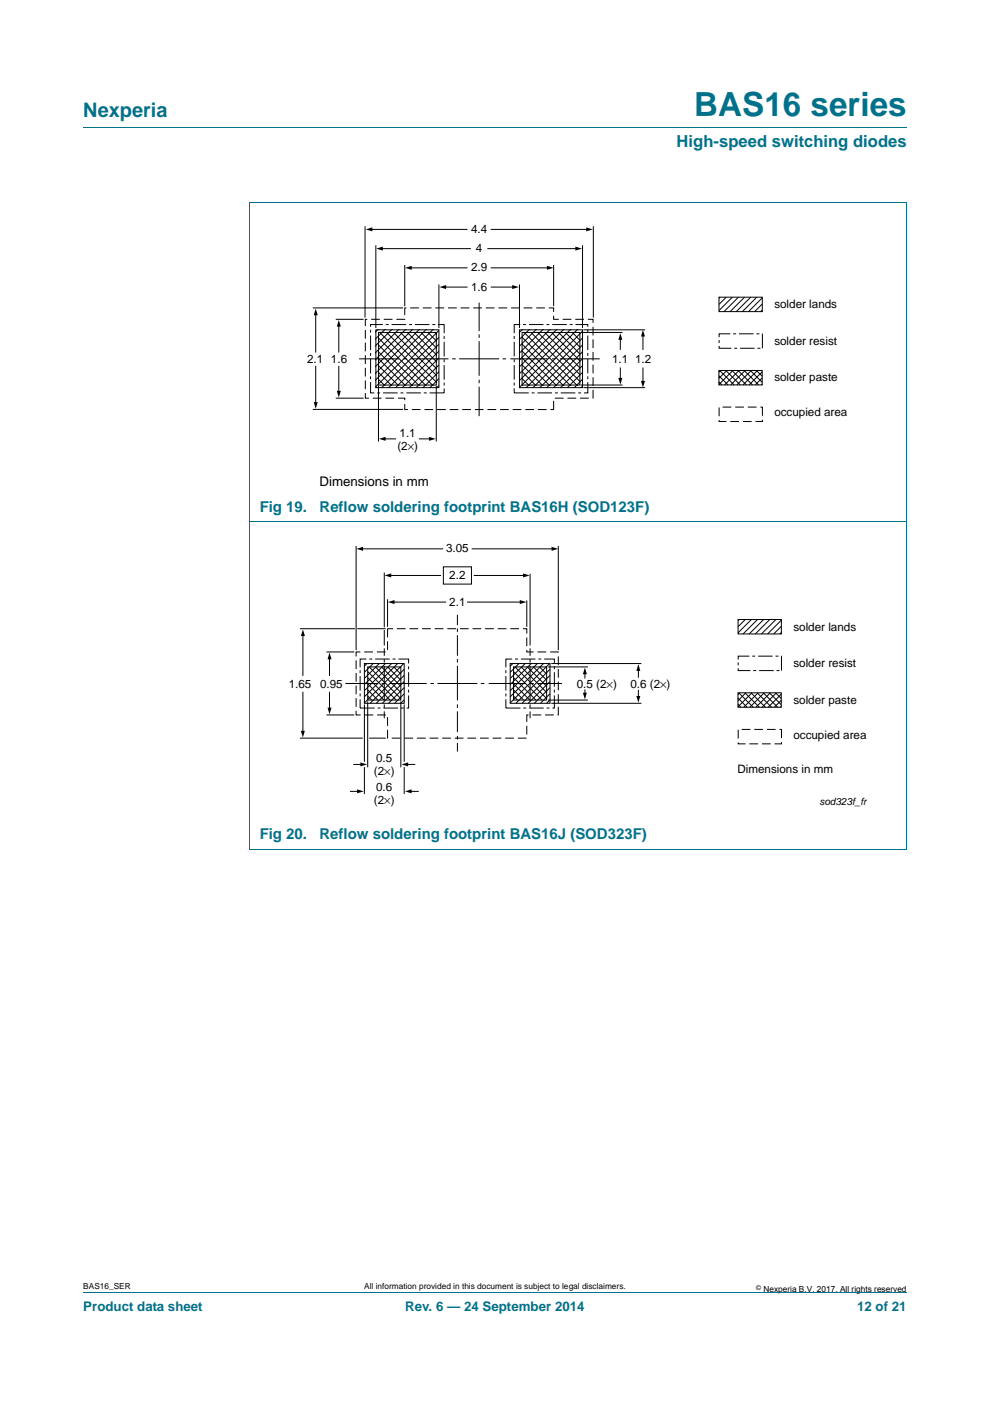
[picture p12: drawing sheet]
<svg xmlns="http://www.w3.org/2000/svg" width="210mm" height="297mm" viewBox="0 0 210 297" stroke-linecap="round" stroke-linejoin="round" font-family="sans-serif">
<path d="M17.7 27h174.6M52.9 42.9h139.4v137.2h-139.4M53 42.9v137.2M52.9 110.6h139.4M17.7 273.9h174.6" fill="none" stroke="#00718a" stroke-width=".21"/>
<g fill="none" stroke="#000" stroke-width=".21">
<path d="M77.4 48v19.3M78.7 48.6h20.4M79.7 52v17.6M80.9 52.7h18.9M85.8 56.2v8.7M87 56.8h12.1M103.5 52.7h18.8M104.2 56.8h12.1M104.2 48.6h20.5M117.4 56.2v8.7M123.6 52v17.6M125.8 48v19.3"/>
<path d="M66.3 65.3h19.2M67 66.6v8M67 77.7v7.8M71.2 67.7h5.9M71.9 69v5.6M71.9 77.7v5.4M76.2 76.1h8.4M79.7 69.9h13.4v12.3h-13.4zM80.2 69.9l-.5 .5M80.2 78.9l2.8 2.8M80.2 77.5l4.3 4.2M80.2 76l5.7 5.7"/>
<path d="M80.2 74.6l7.2 7.1M80.2 73.1l8.6 8.6M80.2 71.6l10.1 10.1M80.3 70.5h12.2v11.1h-12.2zM80.5 70.4l11.2 11.3M81.6 69.9l-1.9 1.9M82 70.4l10.6 10.7M83.1 69.9l-3.4 3.4M83.4 70.4l9.2 9.2M84.6 69.9l-4.9 4.8M84.9 70.4l7.7 7.8M85.6 76.1h.7"/>
<path d="M86 69.9l-6.3 6.3M86.3 70.4l6.3 6.3M87.2 76.1h7.9M87.5 69.9l-7.8 7.8M87.8 70.4l4.8 4.8M88.9 69.9l-9.2 9.2M89.2 70.4l3.4 3.4M90.4 69.9l-10.7 10.7M90.7 70.4l1.9 1.9M91.8 69.9l-12.1 12.1M92.2 70.4l.4 .5M93.1 60.3v9.3"/>
<path d="M93.1 72.9l-9.3 9.3M93.1 71.5l-10.7 10.7M93.1 70l-12.2 12.2M93.1 74.4l-7.8 7.8M93.1 75.9l-6.3 6.3M93.1 78.8l-3.4 3.4M93.1 77.3l-4.9 4.9M94.3 60.9h4.8M95.9 76.1h.8M97.4 76.1h8.5M101.6 64.2v6M101.6 70.9v.7"/>
<path d="M101.6 72.3v7.4M104.2 60.9h4.7M106.6 76.1h.7M108.3 76.1h7.9M110.2 69.9h13.4v12.3h-13.4zM110.2 60.3v9.3M110.7 78.8l2.9 2.9M110.7 77.3l4.4 4.4M110.7 75.9l5.8 5.8M110.7 72.9l8.7 8.8M110.7 74.4l2.9 2.9M110.7 71.5l2.9 2.9"/>
<path d="M110.7 70.5h12.3v11.1h-12.3zM110.8 69.9l-.7 .6M111.1 70.4l11.2 11.3M112.3 69.9l-2.2 2.1M112.6 70.4l1 1M113.6 77.3l4.4 4.4M113.6 74.4l7.3 7.3M113.6 71.4l9.4 9.5M113.6 77.3l-3.5 3.4M113.6 71.4l-3.5 3.5M113.6 74.4l-3.5 3.4M113.7 69.9l-3.6 3.5"/>
<path d="M114 70.4l9 9.1M115.2 69.9l-1.6 1.5M115.5 70.4l7.5 7.6M116.6 69.9l-6.5 6.5M116.9 70.4l5.4 5.4M117.1 76.1h.7M118.1 69.9l-4.5 4.5M118.4 70.4l4.6 4.7M118.7 76.1h8.5M119.5 69.9l-9.4 9.4M119.9 70.4l2.4 2.5M121 69.9l-7.4 7.4"/>
<path d="M121.3 70.4l1.7 1.8M122.3 75.8l.7 .8M122.3 72.9l.7 .7M122.3 72.9l-8.7 8.8M122.3 75.8l-6.4 6.4M122.4 69.9l-12.3 12.3M122.8 70.4l.2 .3M123.2 70.5h8.8M123.6 70.2l-12.1 12M123.6 77.5l-4.8 4.7M123.6 76l-6.2 6.2M123.6 74.5l-1.3 1.3"/>
<path d="M123.6 73.1l-9.2 9.1M123.6 71.6l-1.3 1.3M123.6 78.9l-3.3 3.3M123.7 69.9h13.1M131.6 71.8v2.3M131.6 78v2.4M136.4 71.1v3M136.4 78v3M152.5 79.7l1.9 1.9M152.5 78.6h9.2v3h-9.2zM152.5 63h9.2v3.1h-9.2zM152.7 78.6l3 3"/>
<path d="M152.7 63l-.2 .2M152.9 78.6l-.4 .3M154 78.6l3 3M154 63l-1.5 1.5M154.1 78.6l-1.6 1.6M155.3 78.6l3 3M155.3 63l-2.8 2.8M155.4 78.6l-2.9 2.9M156.5 78.6l3.1 3M156.6 63l-3 3.1M156.7 78.6l-3 3M157.8 78.6l3.1 3"/>
<path d="M157.9 63l-3 3.1M158 78.6l-3 3M159.1 78.6l2.6 2.5M159.2 63l-3 3.1M159.3 78.6l-3 3M160.4 78.6l1.3 1.2M160.5 63l-3 3.1M160.6 78.6l-3 3M161.7 78.8l-2.8 2.8M161.7 65.7l-.3 .4M161.7 64.4l-1.6 1.7M161.7 63.1l-2.9 3"/>
<path d="M66.3 86.8h19.2M71.2 84.4h5.9M80.2 80.4l1.3 1.3M80.3 81.8v11.8M81.5 93.1h2.4M89 93.1h2.3M92.5 81.8v11.8M93.1 81.7l-.5 .5M93.1 80.2l-2 2M101.6 80.5v.7M101.6 82v6.2M110.7 81.7h.1"/>
<path d="M110.7 80.2l1.5 1.5M113.6 81.7l-.6 .5M122.3 81.7h.1M123.2 81.6h8.8M123.6 80.4l-1.9 1.8M123.6 81.8l-.4 .4M123.7 82.2h13.1M152.5 81l.6 .6M161.7 81.4l-.2 .2M161.7 80.1l-1.5 1.5M75.5 115.8v22M76.7 116.4h17.2"/>
<path d="M100.2 116.4h17.1M118.4 115.8v22M63.6 133.3h11.7M64.2 134.6v8.6M69.3 138.2h5.8M69.9 139.5v3.7M75.8 133.3h6M81.5 121.4v11.6M81.5 133.6v3.3M81.5 137.5v1.6M81.5 139.7v.8M82.2 127v5.9"/>
<path d="M82.7 122h10.7M83.4 127.7h11.1M94 120.2h6v3.6h-6zM97 130.4v2.1M97 133.2v.8M97 134.7v4.3M97 139.7v.8M99.2 127.7h11.3M100.6 122h10.6M111.7 127.3v5.6M112.4 121.7v15.2M112.4 137.5v1.6"/>
<path d="M112.4 139.7v.8M156.5 131.3h9.2v3.1h-9.2zM156.8 131.3l-.3 .3M158.1 131.3l-1.6 1.6M159.4 131.3l-2.9 2.9M160.7 131.3l-3.1 3.1M162 131.3l-3.1 3.1M163.3 131.3l-3.1 3.1M164.6 131.3l-3.1 3.1M165.7 131.5l-2.9 2.9M165.7 132.8l-1.6 1.6M165.7 134.1l-.3 .3"/>
<path d="M63.6 156.5h13.4M64.2 146.8v8.4M69.3 151.6h5.8M69.9 146.8v3.5M73.3 144.9h6.9M77.3 140.7h8.4v8.4h-8.4zM77.3 149.4v12.1M77.8 140.7l-.5 .5M78 142.4l6 6M78 143.7l4.7 4.7M78 145l3.4 3.4M78 146.3l2.1 2.1"/>
<path d="M78 147.6l.8 .8M78 141.4h7v7h-7zM78 148.7v14M78.3 156.5h3.5M78.3 141.4l6.7 6.7M79.1 140.7l-1.8 1.8M79.6 141.4l5.4 5.4M80.4 140.7l-3.1 3.1M80.9 141.4l4.1 4.1M81 144.9h.7M81.5 141.2v7.3M81.5 149.4v.7"/>
<path d="M81.5 150.8v1.5M81.7 140.7l-4.4 4.4M82.2 141.4l2.8 2.8M82.6 144.9h7.9M83 140.7l-5.7 5.7M83.5 141.4l1.5 1.5M84.3 140.7l-7 7M84.8 141.4l.2 .2M85 148.7v14M85.6 140.7l-8.3 8.3M85.7 147.1l-2 2M85.7 145.8l-3.3 3.3"/>
<path d="M85.7 144.5l-4.6 4.6M85.7 143.2l-5.9 5.9M85.7 141.9l-7.2 7.2M85.7 148.4l-.7 .7M85.7 149.4v12.1M91.3 144.9h.7M92.8 144.9h8.5M97 141.2v7.3M97 150.8v4.4M97 149.3v.8M97 156.1v.7M97 157.5v1.8"/>
<path d="M102 144.9h.7M103.6 144.9h8M108.2 140.7h8.5v8.4h-8.5zM108.8 140.7l-.6 .5M108.9 142.4l6.1 6M108.9 145l3.5 3.4M108.9 146.3l2.2 2.1M108.9 141.4h7v7h-7zM108.9 143.7l4.8 4.7M108.9 147.6l.9 .8M109.2 141.4l6.7 6.7M110.1 140.7l-1.9 1.8"/>
<path d="M110.5 141.4l5.4 5.4M111.4 140.7l-3.2 3.1M111.8 141.4l4.1 4.1M112.4 141.2v7.3M112.4 149.4v.7M112.4 150.8v1.5M112.5 144.9h.7M112.7 140.7l-4.5 4.4M113.1 141.4l2.8 2.8M114 140.7l-5.8 5.7M114.1 144.9h5.1M114.4 141.4l1.5 1.5"/>
<path d="M115.3 140.7l-7.1 7M115.7 141.4l.2 .2M116.2 141.4h8.5M116.2 148.4h8.5M116.6 140.7l-8.4 8.3M116.7 147.1l-2.1 2M116.7 145.8l-3.4 3.3M116.7 144.5l-4.7 4.6M116.7 143.2l-6 5.9M116.7 141.9l-7.3 7.2M116.7 148.4l-.8 .7M116.9 140.7h19.1"/>
<path d="M116.9 149.1h19.1M124.1 142.7v1M124.1 146.3v.9M135.4 142v1.6M135.4 146.4v1.4M156.5 148l2 2M156.5 149.3l.7 .7M156.5 146.9h9.2v3.1h-9.2zM156.7 146.9l3.1 3.1M156.9 146.9l-.4 .4M158 146.9l3.1 3.1M158.2 146.9l-1.7 1.7"/>
<path d="M159.3 146.9l3.1 3.1M159.5 146.9l-3 3M160.6 146.9l3.1 3.1M160.8 146.9l-3.1 3.1M161.9 146.9l3.1 3.1M162.1 146.9l-3.1 3.1M163.2 146.9l2.5 2.5M163.4 146.9l-3.1 3.1M164.5 146.9l1.2 1.2M164.7 146.9l-3.1 3.1M165.7 149.8l-.2 .2M165.7 148.5l-1.5 1.5"/>
<path d="M165.7 147.2l-2.8 2.8M74.3 167.8h1.7M75 162.1h1.7M77.3 162.6v5.7M85.7 162.6v5.7M86.3 162.1h1.7M87 167.8h1.7"/>
</g>
<g fill="#000">
<path d="M77.6 48.6l1.4-.4v.9zM79.8 52.7l1.4-.4v.8zM85.9 56.8l1.4-.4v.8zM116 56.4l1.4 .4-1.4 .4zM122 52.3l1.4 .4-1.4 .4zM124.3 48.2l1.4 .4-1.4 .5zM67 65.4l.4 1.4h-.9zM71.9 67.8l.4 1.5h-.9zM93.2 60.9l1.4-.5v.9zM108.6 60.4l1.4 .5-1.4 .4zM131.6 70.6l.4 1.5h-.8zM136.4 69.9l.4 1.4h-.8z"/>
<path d="M66.5 85.3h.9l-.4 1.4zM71.4 82.9h.9l-.4 1.4zM80.4 93.1l1.4-.5v.9zM91 92.6l1.4 .5-1.4 .4zM131.2 80.1h.8l-.4 1.4zM136 80.8h.8l-.4 1.4zM75.6 116.4l1.4-.5v.9zM117 115.9l1.4 .5-1.4 .4zM64.2 133.4l.5 1.5h-.9zM69.9 138.4l.4 1.4h-.8zM81.6 122l1.4-.4v.8zM82.3 127.7l1.4-.5v.9z"/>
<path d="M110.2 127.2l1.5 .5-1.5 .4zM110.9 121.6l1.5 .4-1.5 .4zM63.8 154.9h.9l-.5 1.5zM69.5 150h.8l-.4 1.4zM124.1 141.5l.4 1.5h-.9zM123.6 146.9h.9l-.4 1.4zM135.4 140.8l.4 1.4h-.8zM135 147.6h.8l-.4 1.4zM75.7 167.4l1.4 .4-1.4 .4zM76.4 161.6l1.4 .5-1.4 .4zM85.2 162.1l1.4-.5v.9zM85.9 167.8l1.4-.4v.8z"/>
</g>
<path d="M78.6 68.8h15.6v14.5h-15.6zM109.1 68.8h15.6v14.5h-15.6zM152.5 70.8h9.2v3h-9.2zM76.4 139.7h10.3v10.4h-10.3zM107.3 139.7h10.3v10.4h-10.3zM156.6 139.1h9.2v3.1h-9.2z" fill="none" stroke="#000" stroke-width=".21" stroke-dasharray="3.1 .6 .6 .6" stroke-linecap="butt"/>
<path d="M77.5 67.7h8.3v-2.4h31.6v2.4h8.4v16.7h-8.4v2.4h-31.6v-2.4h-8.3zM152.5 86.3h9.2v3.1h-9.2zM75.5 138.2h6.7v-4.9h29.5v4.9h6.7v13.4h-6.7v4.9h-29.5v-4.9h-6.7zM156.6 154.7h9.2v3h-9.2z" fill="none" stroke="#000" stroke-width=".21" stroke-dasharray="1.9 .8" stroke-linecap="butt"/>
<text font-size="7" fill="#00718a" x="147.2" y="24.6">BAS16 series</text>
<text font-size="4.2" fill="#00718a" x="17.7" y="24.9">Nexperia</text>
<text font-size="3.5" fill="#00718a" x="143.5" y="31.1">High-speed switching diodes</text>
<g font-size="3.2" fill="#00718a">
<text x="55.1" y="108.5">Fig 19.</text>
<text x="67.8" y="108.5">Reflow soldering footprint BAS16H (SOD123F)</text>
<text x="55.1" y="178">Fig 20.</text>
<text x="67.8" y="178">Reflow soldering footprint BAS16J (SOD323F)</text>
</g>
<text font-size="2.8" x="67.8" y="103">Dimensions in mm</text>
<g font-size="2.8" fill="#00718a">
<text x="17.7" y="277.9">Product data sheet</text>
<text x="86" y="277.9">Rev. 6 — 24 September 2014</text>
<text x="181.8" y="277.9">12 of 21</text>
</g>
<g font-size="2.5">
<text x="99.9" y="49.4">4.4</text>
<text x="101" y="53.5">4</text>
<text x="99.9" y="57.5">2.9</text>
<text x="99.9" y="61.6">1.6</text>
<text x="164.2" y="65.4">solder lands</text>
<text x="65.1" y="76.9">2.1</text>
<text x="70.2" y="76.9">1.6</text>
<text x="129.8" y="76.9">1.1 1.2</text>
<text x="164.2" y="73.1">solder resist</text>
<text x="164.2" y="80.9">solder paste</text>
<text x="164.2" y="88.2">occupied area</text>
<text x="84.3" y="95.5">(2×)</text>
<text x="84.8" y="92.6">1.1</text>
<text x="94.6" y="117.1">3.05</text>
<text x="95.3" y="122.8">2.2</text>
<text x="95.3" y="128.4">2.1</text>
<text x="168.3" y="133.7">solder lands</text>
<text x="168.3" y="141.4">solder resist</text>
<text x="61.2" y="145.8">1.65</text>
<text x="67.9" y="145.8">0.95</text>
<text x="122.4" y="145.8">0.5 (2×)</text>
<text x="133.7" y="145.8">0.6 (2×)</text>
<text x="168.3" y="149.2">solder paste</text>
<text x="79.8" y="161.6">0.5</text>
<text x="168.3" y="156.6">occupied area</text>
<text x="79.3" y="164.4">(2×)</text>
<text x="79.8" y="167.7">0.6</text>
<text x="156.4" y="163.9">Dimensions in mm</text>
<text x="79.3" y="170.5">(2×)</text>
</g>
<text font-size="2.1" x="173.8" y="170.7">sod323f_fr</text>
<g font-size="1.8">
<text x="17.7" y="273.3">BAS16_SER</text>
<text x="77.3" y="273.3">All information provided in this document is subject to legal disclaimers.</text>
<text x="161.9" y="273.9">Nexperia B.V. 2017. All rights reserved</text>
</g>
<text font-size="1.4" x="160.4" y="273.4">©</text>
</svg>
